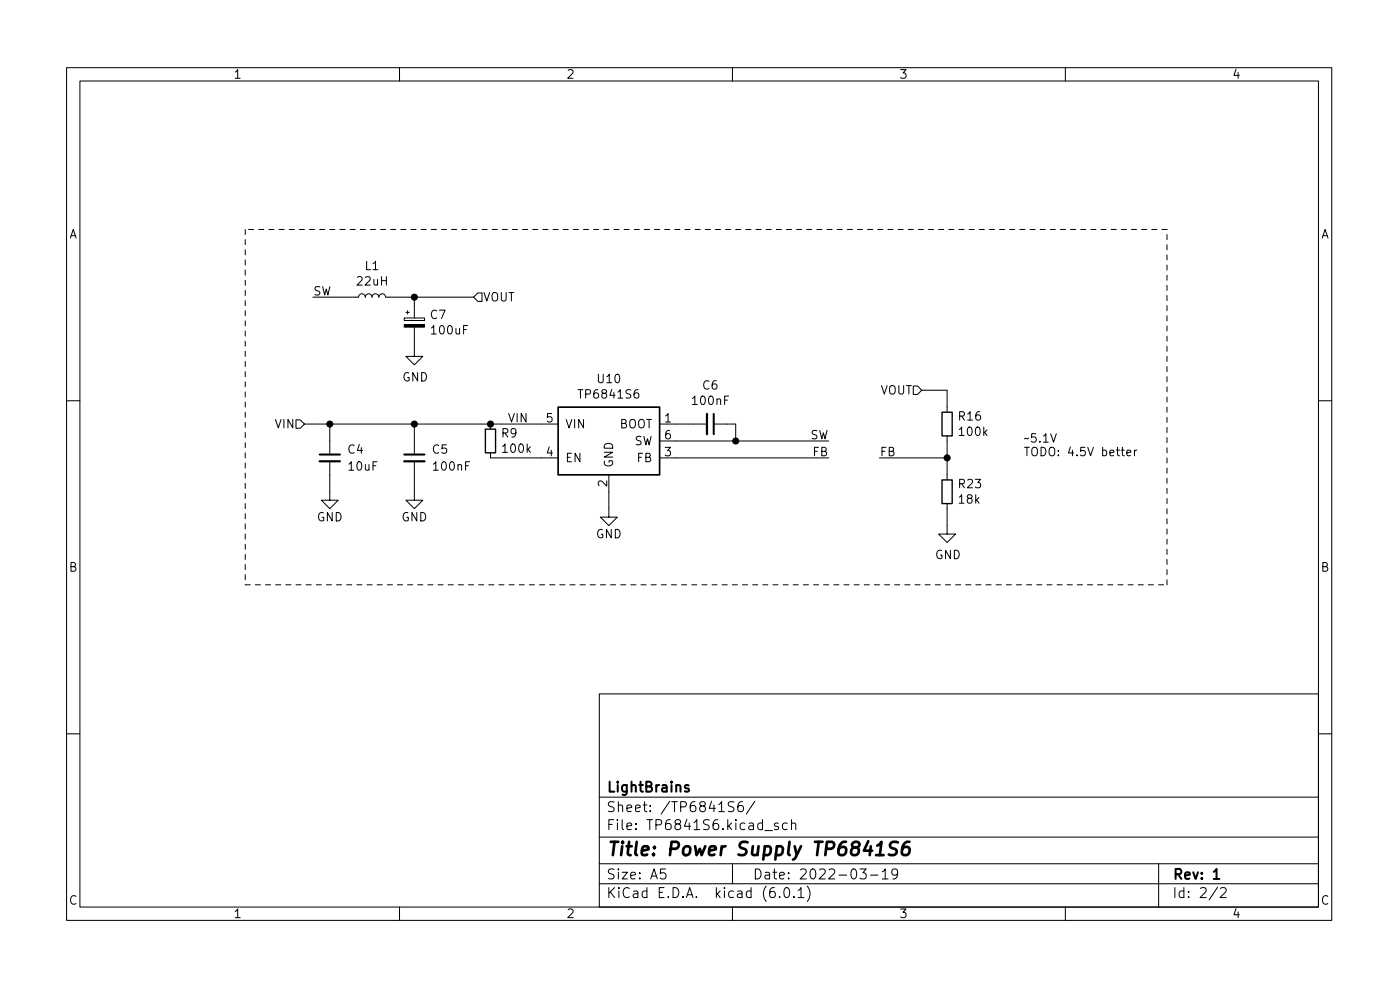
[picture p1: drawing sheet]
<svg xmlns="http://www.w3.org/2000/svg" width="210mm" height="148mm" viewBox="0 0 210 148" stroke-linecap="round" stroke-linejoin="round" font-family="sans-serif">
<g fill="none" stroke="#000" stroke-width=".15">
<path d="M10 10.2h190v128h-190zM12 12.2h186v124h-186zM60 10.2v2M110 10.2v2M160 10.2v2M47 44.6h6.8a.51 .51 0 0 1 .6-.5 .51 .51 0 0 1 .5 .5 .51 .51 0 0 1 .5-.5 .51 .51 0 0 1 .5 .5 .51 .51 0 0 1 .5-.5 .51 .51 0 0 1 .5 .5 .51 .51 0 0 1 .5-.5 .51 .51 0 0 1 .5 .5h13.2M60.7 47.7h3.1v.4h-3.1zM61 46.9h.5M61.2 46.6v.6M62.2 49.1v4.4h1.3l-1.3 1.3-1.2-1.3h1.2M62.2 44.6v3.1M71.1 44.6l.7-.6h.6v1.2h-.6z"/>
<path d="M137.2 57.9h.6l.6 .7-.6 .6h-.6zM138.4 58.6h3.8v3.3M10 60.2h2M44.4 63h.7l.6 .7-.6 .6h-.7zM45.7 63.7h38.1M49.5 69.2v5.9h1.3l-1.3 1.3-1.2-1.3h1.2M49.5 63.7v4.5M62.2 69.2v5.9h1.3l-1.3 1.3-1.2-1.3h1.2M62.2 63.7v4.5M73.7 63.7v.7M73.7 68v.7h10.1M91.4 71.3v6.3h1.3l-1.3 1.3-1.2-1.3h1.2"/>
<path d="M99.1 63.7h7.1M99.1 68.7h25.4M99.1 66.2h25.4M107.2 63.7h3.3v2.5M132.1 68.7h10.1M142.2 75.6v4.6h1.3l-1.3 1.2-1.2-1.2h1.2M142.2 65.4v6.6M169.2 68l.6-.1v-.3h-.4l-.2 .2 .1 .6h.5M170.4 67.6v.8M170.7 67.6h-.2l-.1 .2M198 60.2h2M10 110.2h2"/>
<path d="M90 104.2h108v32h-108zM90 119.7h108M198 110.2h2M60 136.2v2M90 132.7h108M90 129.7h108M90 125.7h108M99.9 130.4h-.7v.8l.2-.2 .5 .1 .1 .2-.1 .5-.2 .1h-.3l-.2-.1M110 136.2v2M110 129.7v3M110.2 120.4l-.5-.1-.3 .2v.3a.71 .71 0 0 0 .7 .4l.1 .2-.1 .4h-.7M111.5 120.3a.59 .59 0 0 0-.7 .7v.6l.1 .2h.5l.2-.1 .1-.5-.2-.2-.4-.1-.3 .3"/>
<path d="M113.4 120.3l-1.3 1.9M114.9 124.7h1.1M116.9 123.6l-.4-.1-.2 .3 .1 .2 .5 .1v.4h-.6M117.1 134.6v.1M117.9 133.3l.3-.1a.94 .94 0 0 1 0 1.5h-.1a1 1 0 0 1-.2-1.4zM118.2 123.6l-.4-.1-.3 .3v.5l.2 .2h.5M118.9 123.7a.37 .37 0 0 1 .6 .1v.7M118.9 123v1.5M119.2 134.6v.1M119.9 133.7l.4-.5v1.5M119.9 134.7h.8M121.2 133a1.72 1.72 0 0 1 0 2.3"/>
<path d="M129.2 130.4h.9l-.5 .6a.41 .41 0 0 1 .5 .3v.4l-.2 .2h-.5l-.2-.1M130.7 131.4h1.2M132.5 130.9l.4-.5v1.5M132.5 131.9h.9M134.8 131.1l-.3 .3-.4-.1-.2-.2v-.4l.2-.2 .4-.1 .2 .2a.99 .99 0 0 1-.3 1.3h-.3M160 136.2v2M174 129.7v6.5M182.9 133.2l-1.3 1.9M183.3 133.4l.2-.2 .5 .1a.41 .41 0 0 1 .1 .6l-.9 .8h1"/>
</g>
<path d="M48 68.2h3.1M60.7 68.2h3.1M107.2 62.1v3.1M103.4 117.9l-.3-.1-.3 .3 .1 .2 .5 .1v.4h-.6M182.3 130.9l.4-.5v1.5M182.3 131.9h.8" fill="none" stroke="#000" stroke-width=".3"/>
<path d="M131.6 128.4h1.1M131.7 126.9l.7-.5-.3 2M134.9 126.5a.85 .85 0 0 0-1.1 .1 .45 .45 0 0 0 .2 .7l.4 .1a.49 .49 0 0 1 .3 .5 .49 .49 0 0 1-.5 .5l-.7-.1M136.6 126.4a.91 .91 0 0 0-1.1 .8l-.1 .8 .2 .3a.66 .66 0 0 0 1-.3v-.5l-.1-.3a.66 .66 0 0 0-1 .3" fill="none" stroke="#000" stroke-width=".4"/>
<path d="M48 69.2h3.1M60.7 69.2h3.1M106.2 62.1v3.1" fill="none" stroke="#000" stroke-width=".33"/>
<path d="M72.9 64.4h1.5v3.6h-1.5zM141.5 72h1.5v3.6h-1.5zM141.5 61.9h1.5v3.5h-1.5z" fill="none" stroke="#000" stroke-width=".2"/>
<path d="M83.8 61.1h15.3v10.2h-15.3z" fill="none" stroke="#000" stroke-width=".25"/>
<g fill="#000" stroke="#000" stroke-width=".15">
<path d="M60.7 48.7h3.1v.4h-3.1z"/>
<circle cx="62.2" cy="44.6" r=".46"/>
<circle cx="49.5" cy="63.7" r=".46"/>
<circle cx="62.2" cy="63.7" r=".46"/>
<circle cx="73.7" cy="63.7" r=".46"/>
<circle cx="110.5" cy="66.2" r=".46"/>
<circle cx="142.2" cy="68.7" r=".46"/>
</g>
<path d="M36.8 34.5v53.3M175.3 34.5h-138.5M36.8 87.8h138.5M175.3 87.8v-53.3" fill="none" stroke="#000" stroke-width=".15" stroke-dasharray=".8 .8"/>
<text font-size="2.8" x="91" y="128.5">Title: Power Supply TP6841S6</text>
<g font-size="2.1">
<text x="91" y="118.9">LightBrains</text>
<text x="91" y="124.6">File: TP6841S6.kicad_sch</text>
<text x="91" y="121.9">Sheet: /TP6841S6/</text>
<text x="91" y="134.8">KiCad E.D.A. kicad (6.0.1)</text>
<text x="91" y="132">Size: A5</text>
<text x="113" y="132">Date: 2022-03-19</text>
<text x="176" y="132">Rev: 1</text>
<text x="176" y="134.8">Id: 2/2</text>
</g>
<g font-size="1.8">
<text x="35" y="11.8">1</text>
<text x="85" y="11.8">2</text>
<text x="135" y="11.8">3</text>
<text x="185" y="11.8">4</text>
<text x="10.3" y="35.8">A</text>
<text x="198.4" y="35.8">A</text>
<text x="54.8" y="40.5">L1</text>
<text x="47" y="44.4">SW</text>
<text x="53.7" y="42.9">22uH</text>
<text x="64.7" y="47.9">C7</text>
<text x="72.5" y="45.2">VOUT</text>
<text x="64.9" y="50.2">100uF</text>
<text x="60.4" y="57.3">GND</text>
<text x="87.3" y="59.8">TP6841S6</text>
<text x="89.8" y="57.5">U10</text>
<text x="105.5" y="58.5">C6</text>
<text x="132.1" y="59.2">VOUT</text>
<text x="41.4" y="64.3">VIN</text>
<text x="75.3" y="65.7">R9</text>
<text x="76.2" y="63.4">VIN</text>
<text x="82.1" y="63.4">5</text>
<text x="84.8" y="64.3">VIN</text>
<text x="92.9" y="64.3">BOOT</text>
<text x="99.8" y="63.4">1</text>
<text x="99.8" y="65.9">6</text>
<text x="104.1" y="60.8">100nF</text>
<text x="121.6" y="65.9">SW</text>
<text x="144" y="63.1">R16</text>
<text x="144.2" y="65.4">100k</text>
<text x="52.3" y="68.1">C4</text>
<text x="52.4" y="70.6">10uF</text>
<text x="65" y="68.1">C5</text>
<text x="65.2" y="70.6">100nF</text>
<text x="75.6" y="68">100k</text>
<text x="82.1" y="68.5">4</text>
<text x="84.8" y="69.4">EN</text>
<text x="92.1" y="70.3" transform="rotate(-90 92.1 70.3)">GND</text>
<text x="95.2" y="66.8">SW</text>
<text x="95.7" y="69.4">FB</text>
<text x="99.8" y="68.5">3</text>
<text x="122.1" y="68.5">FB</text>
<text x="132.1" y="68.5">FB</text>
<text x="153.7" y="66.4">~5.1V</text>
<text x="153.7" y="68.5">TODO: 4.5V better</text>
<text x="91.2" y="73" transform="rotate(-90 91.2 73)">2</text>
<text x="144" y="73.3">R23</text>
<text x="144.1" y="75.6">18k</text>
<text x="47.6" y="78.3">GND</text>
<text x="60.3" y="78.3">GND</text>
<text x="89.5" y="80.8">GND</text>
<text x="140.4" y="83.9">GND</text>
<text x="10.3" y="85.8">B</text>
<text x="198.4" y="85.8">B</text>
<text x="10.3" y="135.8">C</text>
<text x="35" y="137.8">1</text>
<text x="85" y="137.8">2</text>
<text x="135" y="137.8">3</text>
<text x="185" y="137.8">4</text>
<text x="198.4" y="135.8">C</text>
</g>
</svg>
